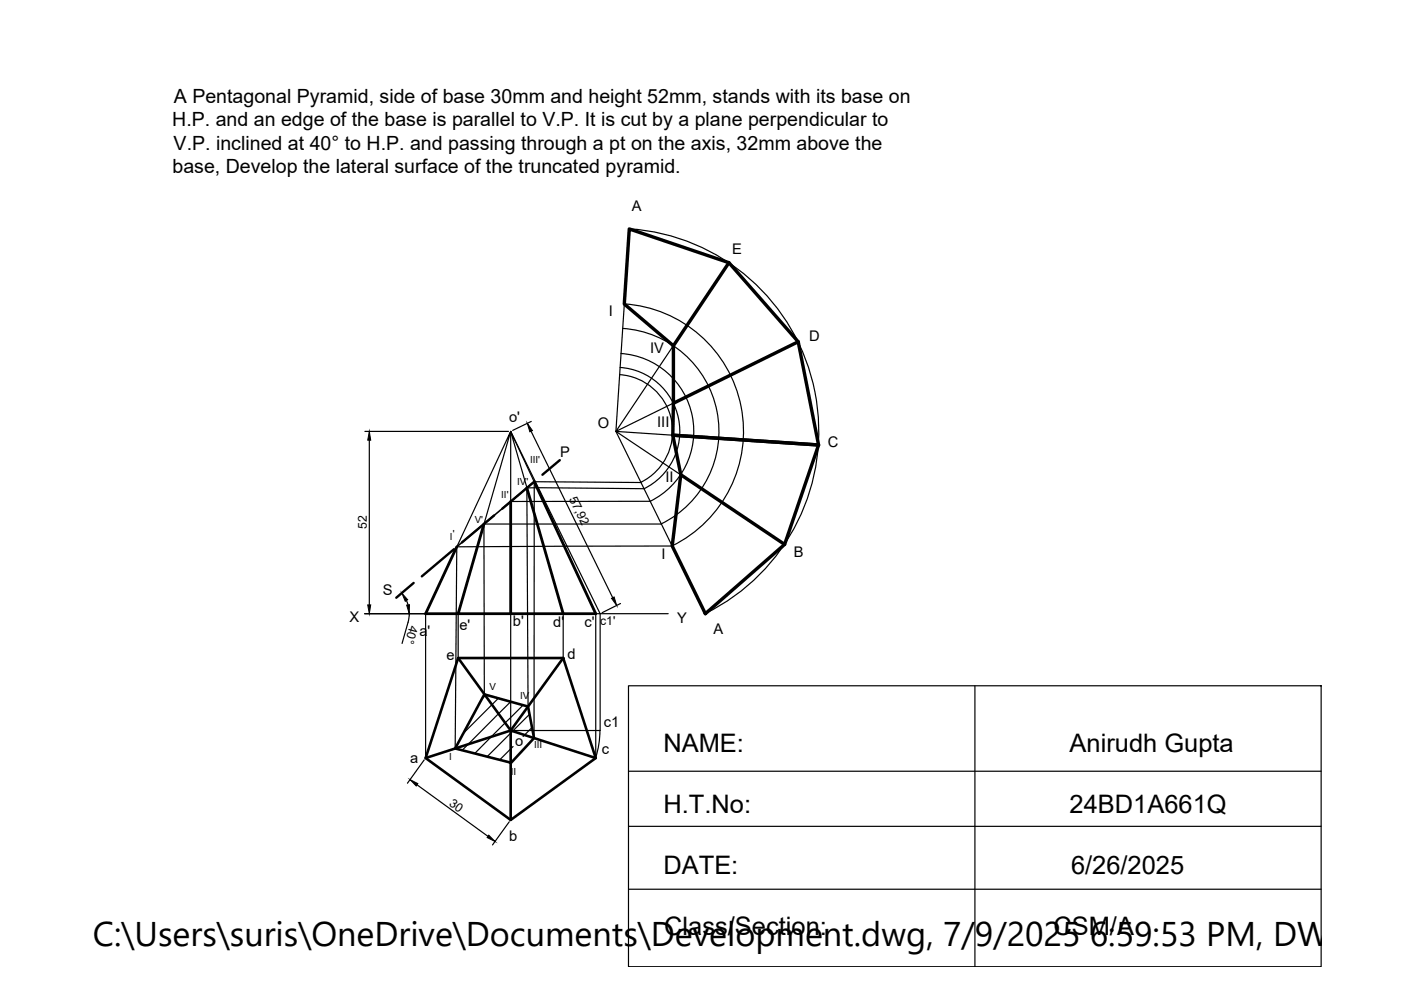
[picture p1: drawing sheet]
<svg xmlns="http://www.w3.org/2000/svg" width="297mm" height="210mm" viewBox="0 0 297 210" stroke-linecap="round" stroke-linejoin="round" font-family="sans-serif">
<!-- layer: 0 -->
<g fill="none" stroke="#000" stroke-width=".25">
<path d="M133.4 48.5a43 43 0 0 1 39.4 34.6 43 43 0 0 1-23.3 47M133.4 48.5l-2.8 43M154.5 55.7l-23.9 35.8 38.6-19M131.4 79.4a12 12 0 0 1 11 9.7 12 12 0 0 1-6.5 13.2M131.5 77.9a13.6 13.6 0 0 1 12.4 10.9 13.6 13.6 0 0 1-7.4 14.8l-24.8-.2 .3 46.4M131.7 75a16.5 16.5 0 0 1 15.1 13.2 16.5 16.5 0 0 1-9 18.1h-29.5M132 69.6a21.9 21.9 0 0 1 20 17.6 21.9 21.9 0 0 1-11.8 23.9M132.3 64.4a27.1 27.1 0 0 1 24.8 21.8 27.1 27.1 0 0 1-14.6 29.5M77.4 91.5h30.4M78.3 93.3v35M108.3 91.5l18.9 38.6v24.8h-18.9zM112.6 91.4l17.3 35.3"/>
<path d="M112.6 89.4l-3.9 1.9M130.6 91.5l18.9 38.6M130.6 91.5l35.8 23.9M130.6 91.5l12 .8M135.9 102.3l-22.6-.2-.1 54.4M140.2 111.1h-37.6l.1 36.1M142.5 115.8l-45.7 .1-.3 42.8M77.3 130.1h64.4M86.2 127.3l.3 1M86.8 130.1l-.2 1.5-1.4 4.8M97.1 130.1v9.4M119.4 130.1v9.4"/>
<path d="M131.6 128l-3.9 1.9M103.1 147.3l-1 .9M105.7 148l-7.4 7.4M108.3 148.8l-10.3 10.3M108.8 158.3l-2.9 2.8M110.9 149.5l-10.2 10.3M112.3 151.5l-9 8.9M112.8 154.2l-1.9 2M127.2 154.9a18.9 18.9 0 0 1-.9 5.8M133.3 145.4h146.8v59.6h-146.8zM206.7 145.4v59.6M88.4 166.4l15 10.9"/>
<path d="M89.9 161.1l-3.5 5M90.2 160.7v-30.6l18.1-38.6-11.2 38.6h22.3l-11.1-38.6 18 38.6v30.6M108 174.2l-3.6 4.9M133.3 163.5h146.8M133.3 175.2h146.8M133.3 188.5h146.8"/>
</g>
<path d="M97.1 139.5h22.3l6.9 21.2-18 13.1-18.1-13.1zM97.1 139.5l11.2 15.4 11.1-15.4M108.3 154.9v18.9M90.2 160.7l18.1-5.8 18 5.8M108.3 161.7l-11.8-3 6.2-11.5 9.3 2.6 1.2 6.7-4.9 5.3" fill="none" stroke="#000" stroke-width=".55"/>
<g fill="#000" stroke="#000" stroke-width=".21">
<path d="M78.3 91.5l.3 1.8h-.6zM111.8 89.7l1.1 1.6-.6 .3zM78 128.3h.6l-.3 1.8zM85.2 125.8l1.2 1.4-.5 .3zM86.2 128.3l.6-.1v1.9zM129.7 126.9l.5-.3 .6 1.8zM86.9 165.3l1.7 .8-.3 .6zM103.6 177.1l1.4 1.3-1.7-.8z"/>
<circle cx="108.3" cy="148.8" r=".07"/>
</g>
<path d="M102.6 111.1l-5.5 19M108.3 106.3v23.8M111.7 103.4l7.7 26.7M113.3 102.1l13 28h-36.1l6.6-14.2" fill="none" stroke="#000" stroke-width=".59"/>
<path d="M118.7 97.6l-3.7 3.1M96.3 116.4l-6.9 5.8M104.8 109.3l-6.9 5.7M113.3 102.1l-6.8 5.8M87.7 123.6l-3.7 3.1" fill="none" stroke="#000" stroke-width=".51"/>
<path d="M133.4 48.5l21.1 7.2 14.7 16.8 4.4 21.8-7.2 21.1-16.9 14.7-7-14.3 1.8-15.1-1.7-8.4 .2-19-10.4-8.8zM154.5 55.7l-11.7 17.6M169.2 72.5l-26.4 13M142.6 92.3l31 2M144.3 100.7l22.1 14.7" fill="none" stroke="#000" stroke-width=".72"/>
<path d="M113.3 102.1l-16.5 13.8" fill="none" stroke="#000" stroke-width=".34"/>
<text font-size="7.3" x="19.7" y="200.6">C:\Users\suris\OneDrive\Documents\Development.dwg, 7/9/2025 6:59:53 PM, DWG To</text>
<g font-size="5.4">
<text x="140.7" y="159.5">NAME:</text>
<text x="226.8" y="159.5">Anirudh Gupta</text>
<text x="140.7" y="172.4">H.T.No:</text>
<text x="226.8" y="172.4">24BD1A661Q</text>
<text x="140.7" y="185.4">DATE:</text>
<text x="227.1" y="185.4">6/26/2025</text>
<text x="140.8" y="198.3">Class/Section:</text>
<text x="223.3" y="198.3">CSM/A</text>
</g>
<g font-size="4.2">
<text x="36.9" y="21.7">A Pentagonal Pyramid, side of base 30mm and height 52mm, stands with its base on</text>
<text x="36.5" y="26.7">H.P. and an edge of the base is parallel to V.P. It is cut by a plane perpendicular to</text>
<text x="36.8" y="31.7">V.P. inclined at 40° to H.P. and passing through a pt on the axis, 32mm above the</text>
<text x="36.6" y="36.7">base, Develop the lateral surface of the truncated pyramid.</text>
</g>
<g font-size="3.1">
<text x="134" y="44.7">A</text>
<text x="155.3" y="53.7">E</text>
<text x="129.1" y="67.1">I</text>
<text x="137.8" y="74.9">IV</text>
<text x="171.6" y="72.3">D</text>
<text x="107.9" y="89.5">o'</text>
<text x="126.7" y="90.8">O</text>
<text x="139.3" y="90.5">III</text>
<text x="175.5" y="94.8">C</text>
<text x="118.8" y="96.9">P</text>
<text x="141.1" y="102.2">II</text>
<text x="140.2" y="118.5">I</text>
<text x="168.3" y="118.1">B</text>
<text x="74.1" y="131.9">X</text>
<text x="81.2" y="126.1">S</text>
<text x="88.9" y="134.9">a'</text>
<text x="97.4" y="133.6">e'</text>
<text x="108.7" y="132.8">b'</text>
<text x="117.3" y="132.9">d'</text>
<text x="123.9" y="132.9">c'</text>
<text x="143.5" y="132.1">Y</text>
<text x="151.2" y="134.5">A</text>
<text x="94.6" y="139.9">e</text>
<text x="120.3" y="139.6">d</text>
<text x="128" y="154.2">c1</text>
<text x="87" y="161.9">a</text>
<text x="109.2" y="158.2">o</text>
<text x="127.6" y="159.9">c</text>
<text x="107.9" y="178.3">b</text>
</g>
<g font-size="2.6">
<text x="120.6" y="105.8" transform="rotate(64 120.6 105.8)">57,92</text>
<text x="77.8" y="112.2" transform="rotate(-90 77.8 112.2)">52</text>
<text x="86.9" y="132.5" transform="rotate(106 86.9 132.5)">40°</text>
<text x="127.2" y="132.6">c1'</text>
<text x="95.1" y="170.6" transform="rotate(36 95.1 170.6)">30</text>
</g>
<g font-size="2.1">
<text x="112.4" y="98.2">III'</text>
<text x="106.2" y="105.6">II'</text>
<text x="109.7" y="102.9">IV'</text>
<text x="96" y="113.9">'</text>
<text x="100.7" y="110.9">V'</text>
<text x="95.4" y="114.5">I</text>
<text x="103.8" y="146.2">V</text>
<text x="110.3" y="148.1">IV</text>
<text x="95.2" y="161.1">I</text>
<text x="113.2" y="158.6">III</text>
<text x="108.3" y="164.4">II</text>
</g>
</svg>
